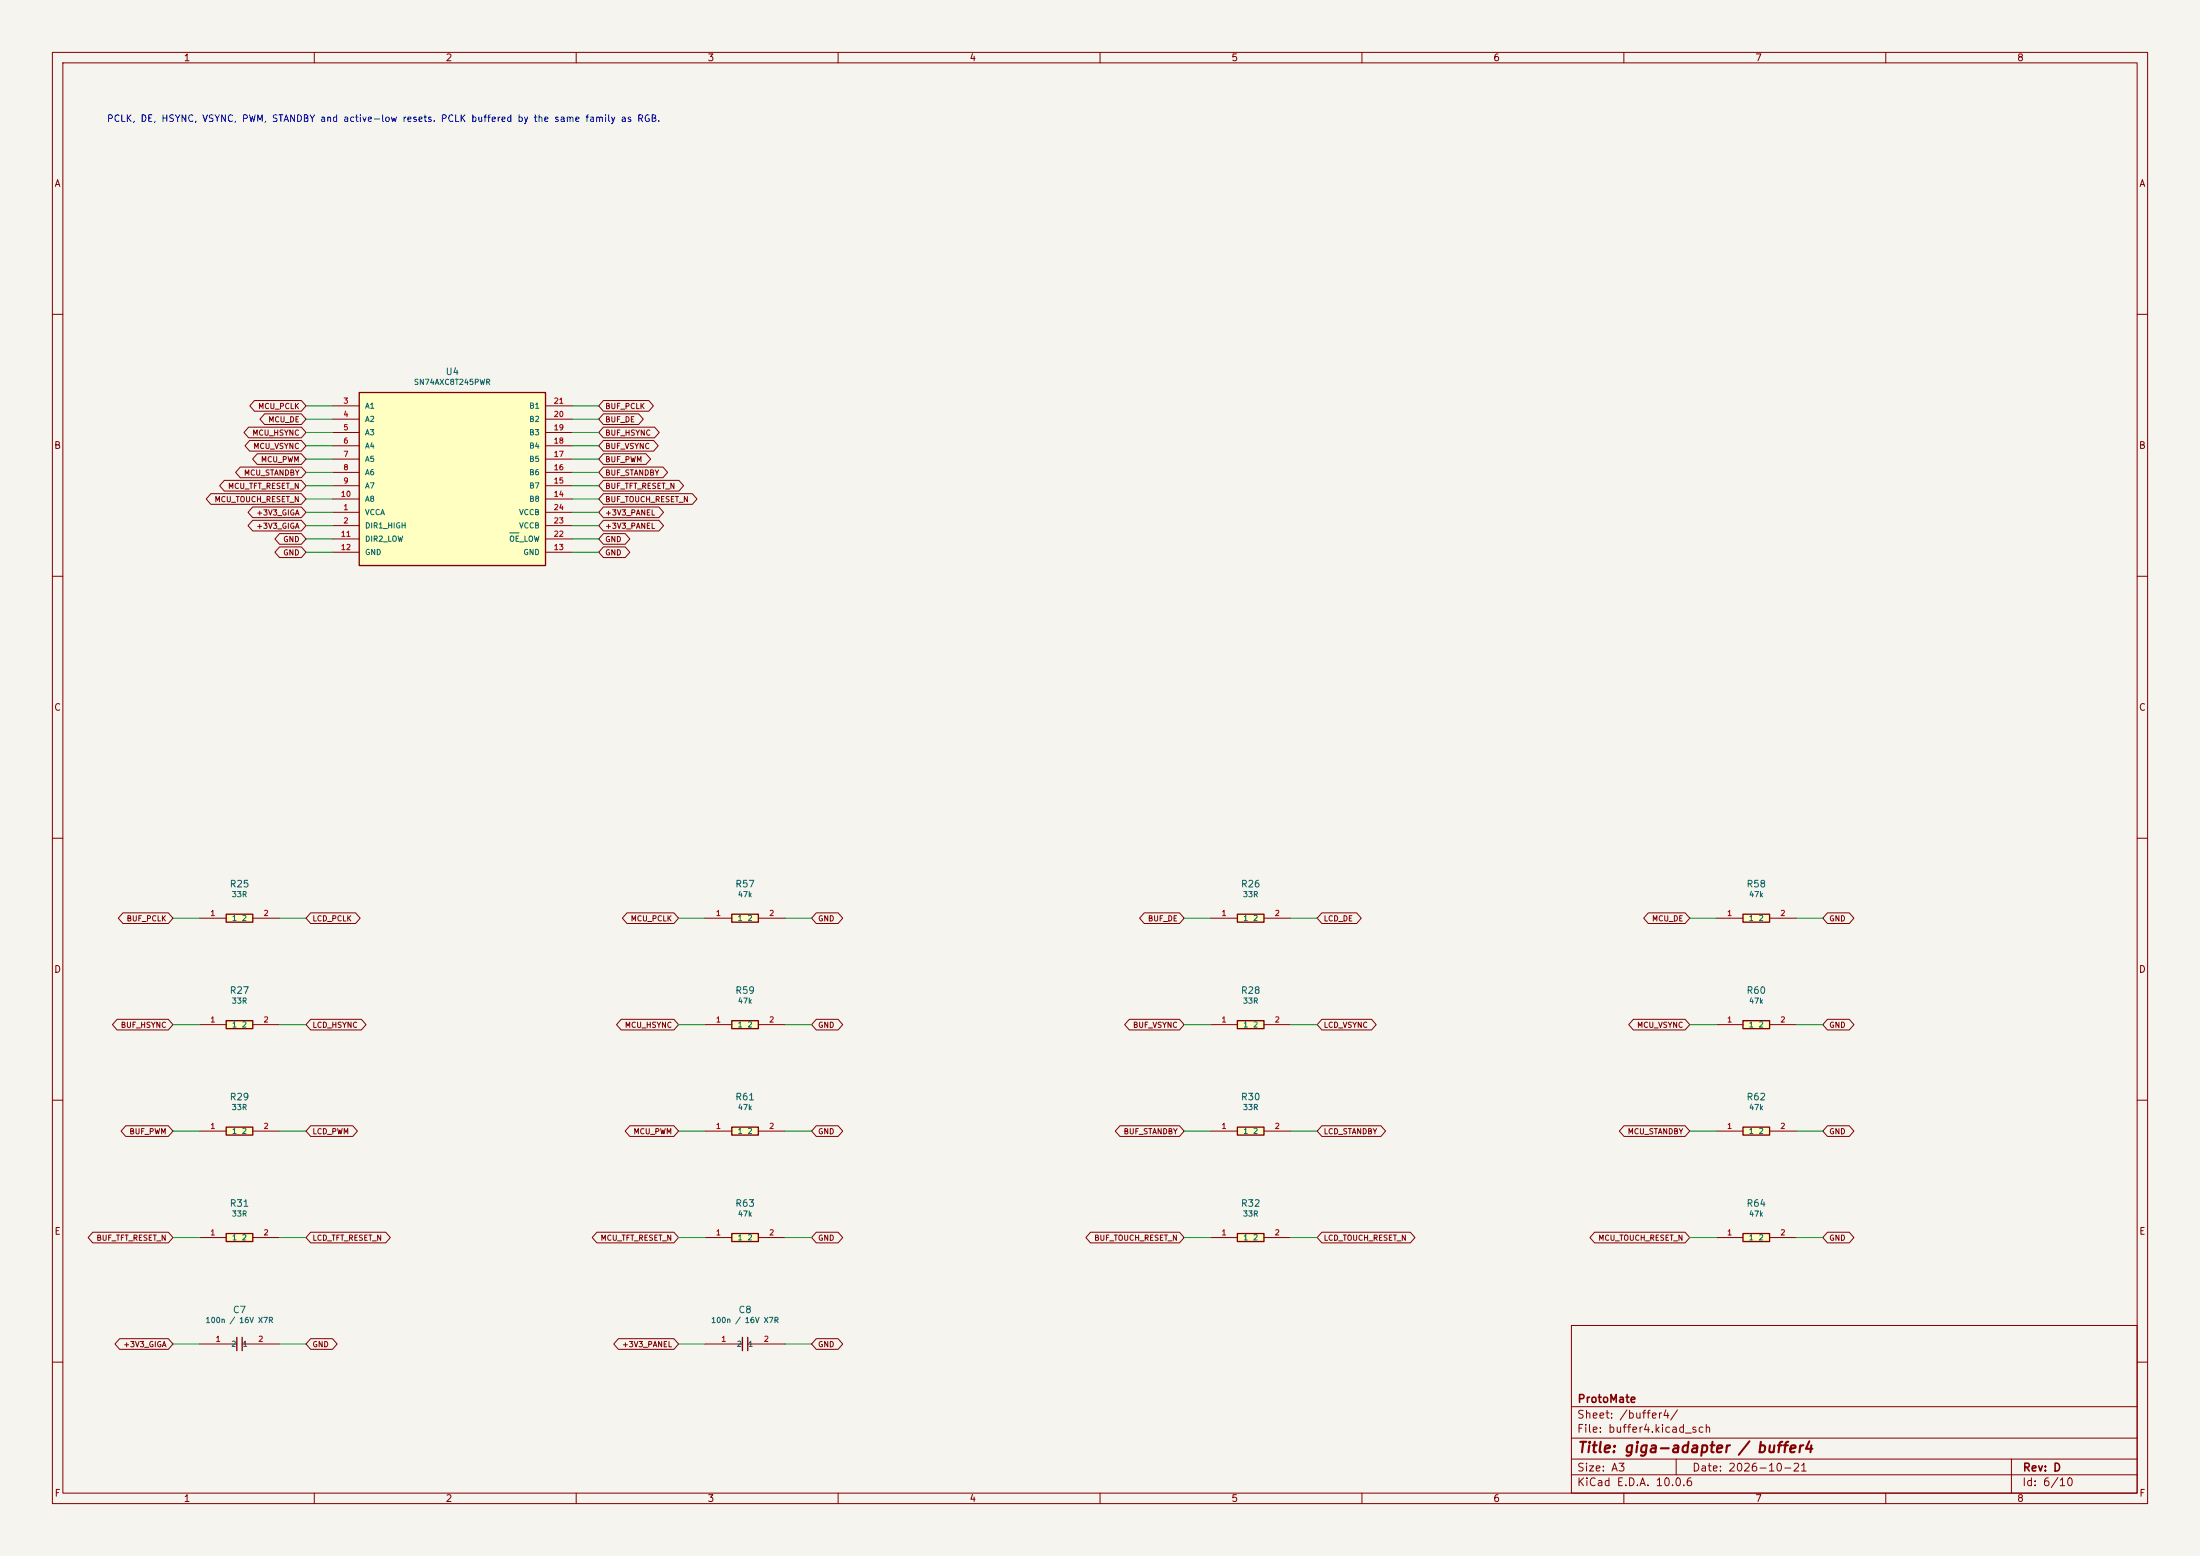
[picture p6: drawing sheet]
(kicad_sch (version 20250114) (generator eeschema) (paper "A3") (title_block (title "giga-adapter / buffer4") (date "2026-10-21") (rev "D") (company "ProtoMate")) (lib_symbols (symbol "DisplayAdapter:AXC8" (pin_names (offset 1.016)) (in_bom yes) (on_board yes)(property "Reference" "U" (at 0 20.51 0) (effects (font (size 1.27 1.27))))(property "Value" "SN74AXC8T245PWR" (at 0 18.51 0) (effects (font (size 1.27 1.27))))(property "Footprint" "" (at 0 0 0) (effects (font (size 1.27 1.27)) (hide yes)))(symbol "AXC8_0_1" (rectangle (start -17.78 16.51) (end 17.78 -16.51) (stroke (width .254) (type default)) (fill (type background)))) (symbol "AXC8_1_1"(pin input line (at -22.86 13.97 0) (length 5.08) (name "A1" (effects (font (size 1.016 1.016)))) (number "3" (effects (font (size 1.016 1.016)))))(pin input line (at -22.86 11.43 0) (length 5.08) (name "A2" (effects (font (size 1.016 1.016)))) (number "4" (effects (font (size 1.016 1.016)))))(pin input line (at -22.86 8.89 0) (length 5.08) (name "A3" (effects (font (size 1.016 1.016)))) (number "5" (effects (font (size 1.016 1.016)))))(pin input line (at -22.86 6.3500000000000005 0) (length 5.08) (name "A4" (effects (font (size 1.016 1.016)))) (number "6" (effects (font (size 1.016 1.016)))))(pin input line (at -22.86 3.8100000000000005 0) (length 5.08) (name "A5" (effects (font (size 1.016 1.016)))) (number "7" (effects (font (size 1.016 1.016)))))(pin input line (at -22.86 1.2700000000000014 0) (length 5.08) (name "A6" (effects (font (size 1.016 1.016)))) (number "8" (effects (font (size 1.016 1.016)))))(pin input line (at -22.86 -1.2699999999999996 0) (length 5.08) (name "A7" (effects (font (size 1.016 1.016)))) (number "9" (effects (font (size 1.016 1.016)))))(pin input line (at -22.86 -3.8100000000000005 0) (length 5.08) (name "A8" (effects (font (size 1.016 1.016)))) (number "10" (effects (font (size 1.016 1.016)))))(pin power_in line (at -22.86 -6.35 0) (length 5.08) (name "VCCA" (effects (font (size 1.016 1.016)))) (number "1" (effects (font (size 1.016 1.016)))))(pin input line (at -22.86 -8.889999999999999 0) (length 5.08) (name "DIR1 HIGH" (effects (font (size 1.016 1.016)))) (number "2" (effects (font (size 1.016 1.016)))))(pin input line (at -22.86 -11.429999999999998 0) (length 5.08) (name "DIR2 LOW" (effects (font (size 1.016 1.016)))) (number "11" (effects (font (size 1.016 1.016)))))(pin power_in line (at -22.86 -13.97 0) (length 5.08) (name "GND" (effects (font (size 1.016 1.016)))) (number "12" (effects (font (size 1.016 1.016)))))(pin output line (at 22.86 13.97 180) (length 5.08) (name "B1" (effects (font (size 1.016 1.016)))) (number "21" (effects (font (size 1.016 1.016)))))(pin output line (at 22.86 11.43 180) (length 5.08) (name "B2" (effects (font (size 1.016 1.016)))) (number "20" (effects (font (size 1.016 1.016)))))(pin output line (at 22.86 8.89 180) (length 5.08) (name "B3" (effects (font (size 1.016 1.016)))) (number "19" (effects (font (size 1.016 1.016)))))(pin output line (at 22.86 6.3500000000000005 180) (length 5.08) (name "B4" (effects (font (size 1.016 1.016)))) (number "18" (effects (font (size 1.016 1.016)))))(pin output line (at 22.86 3.8100000000000005 180) (length 5.08) (name "B5" (effects (font (size 1.016 1.016)))) (number "17" (effects (font (size 1.016 1.016)))))(pin output line (at 22.86 1.2700000000000014 180) (length 5.08) (name "B6" (effects (font (size 1.016 1.016)))) (number "16" (effects (font (size 1.016 1.016)))))(pin output line (at 22.86 -1.2699999999999996 180) (length 5.08) (name "B7" (effects (font (size 1.016 1.016)))) (number "15" (effects (font (size 1.016 1.016)))))(pin output line (at 22.86 -3.8100000000000005 180) (length 5.08) (name "B8" (effects (font (size 1.016 1.016)))) (number "14" (effects (font (size 1.016 1.016)))))(pin power_in line (at 22.86 -6.35 180) (length 5.08) (name "VCCB" (effects (font (size 1.016 1.016)))) (number "24" (effects (font (size 1.016 1.016)))))(pin power_in line (at 22.86 -8.889999999999999 180) (length 5.08) (name "VCCB" (effects (font (size 1.016 1.016)))) (number "23" (effects (font (size 1.016 1.016)))))(pin input line (at 22.86 -11.429999999999998 180) (length 5.08) (name "~{OE} LOW" (effects (font (size 1.016 1.016)))) (number "22" (effects (font (size 1.016 1.016)))))(pin power_in line (at 22.86 -13.97 180) (length 5.08) (name "GND" (effects (font (size 1.016 1.016)))) (number "13" (effects (font (size 1.016 1.016)))))))(symbol "DisplayAdapter:R33" (pin_names (offset 1.016)) (in_bom yes) (on_board yes)(property "Reference" "R" (at 0 6.54 0) (effects (font (size 1.27 1.27))))(property "Value" "33R" (at 0 4.54 0) (effects (font (size 1.27 1.27))))(property "Footprint" "" (at 0 0 0) (effects (font (size 1.27 1.27)) (hide yes)))(symbol "R33_0_1" (rectangle (start -2.54 0.762) (end 2.54 -0.762) (stroke (width .254) (type default)) (fill (type background)))) (symbol "R33_1_1"(pin passive line (at -7.62 0 0) (length 5.08) (name "1" (effects (font (size 1.016 1.016)))) (number "1" (effects (font (size 1.016 1.016)))))(pin passive line (at 7.62 0 180) (length 5.08) (name "2" (effects (font (size 1.016 1.016)))) (number "2" (effects (font (size 1.016 1.016)))))))(symbol "DisplayAdapter:R47K" (pin_names (offset 1.016)) (in_bom yes) (on_board yes)(property "Reference" "R" (at 0 6.54 0) (effects (font (size 1.27 1.27))))(property "Value" "47k" (at 0 4.54 0) (effects (font (size 1.27 1.27))))(property "Footprint" "" (at 0 0 0) (effects (font (size 1.27 1.27)) (hide yes)))(symbol "R47K_0_1" (rectangle (start -2.54 0.762) (end 2.54 -0.762) (stroke (width .254) (type default)) (fill (type background)))) (symbol "R47K_1_1"(pin passive line (at -7.62 0 0) (length 5.08) (name "1" (effects (font (size 1.016 1.016)))) (number "1" (effects (font (size 1.016 1.016)))))(pin passive line (at 7.62 0 180) (length 5.08) (name "2" (effects (font (size 1.016 1.016)))) (number "2" (effects (font (size 1.016 1.016)))))))(symbol "DisplayAdapter:C100N" (pin_names (offset 1.016)) (in_bom yes) (on_board yes)(property "Reference" "C" (at 0 6.54 0) (effects (font (size 1.27 1.27))))(property "Value" "100n / 16V X7R" (at 0 4.54 0) (effects (font (size 1.27 1.27))))(property "Footprint" "" (at 0 0 0) (effects (font (size 1.27 1.27)) (hide yes)))(symbol "C100N_0_1" (polyline (pts (xy -0.508 -1.27) (xy -0.508 1.27)) (stroke (width .254) (type default)) (fill (type none)))(polyline (pts (xy 0.508 -1.27) (xy 0.508 1.27)) (stroke (width .254) (type default)) (fill (type none)))) (symbol "C100N_1_1"(pin passive line (at -7.62 0 0) (length 7.112) (name "1" (effects (font (size 1.016 1.016)))) (number "1" (effects (font (size 1.016 1.016)))))(pin passive line (at 7.62 0 180) (length 7.112) (name "2" (effects (font (size 1.016 1.016)))) (number "2" (effects (font (size 1.016 1.016))))))))
(symbol (lib_id "DisplayAdapter:AXC8") (at 86.36 91.44 0) (unit 1) (in_bom yes) (on_board yes) (dnp no)(property "Reference" "U4" (at 86.36 70.92999999999999 0) (effects (font (size 1.27 1.27))))(property "Value" "SN74AXC8T245PWR" (at 86.36 72.92999999999999 0) (effects (font (size 1.016 1.016))))(property "Footprint" "DisplayAdapter:TSSOP-24_4.4x7.8mm_P0.65mm" (at 86.36 91.44 0) (effects (font (size 1.27 1.27)) (hide yes)))(property "Manufacturer" "Texas Instruments" (at 86.36 91.44 0) (effects (font (size 1.27 1.27)) (hide yes)))(property "MPN" "SN74AXC8T245PWR" (at 86.36 91.44 0) (effects (font (size 1.27 1.27)) (hide yes)))(property "Assembly" "SMT" (at 86.36 91.44 0) (effects (font (size 1.27 1.27)) (hide yes))))
(wire (pts (xy 63.5 77.47) (xy 58.42 77.47)) (stroke (width 0) (type default)))
(global_label "MCU_PCLK" (shape bidirectional) (at 58.42 77.47 0) (effects (font (size 1.016 1.016)) (justify right)) (property "Intersheetrefs" "${INTERSHEET_REFS}" (at 58.42 77.47 0) (effects (font (size 1 1)) (hide yes))))
(wire (pts (xy 63.5 80.00999999999999) (xy 58.42 80.00999999999999)) (stroke (width 0) (type default)))
(global_label "MCU_DE" (shape bidirectional) (at 58.42 80.00999999999999 0) (effects (font (size 1.016 1.016)) (justify right)) (property "Intersheetrefs" "${INTERSHEET_REFS}" (at 58.42 80.00999999999999 0) (effects (font (size 1 1)) (hide yes))))
(wire (pts (xy 63.5 82.55) (xy 58.42 82.55)) (stroke (width 0) (type default)))
(global_label "MCU_HSYNC" (shape bidirectional) (at 58.42 82.55 0) (effects (font (size 1.016 1.016)) (justify right)) (property "Intersheetrefs" "${INTERSHEET_REFS}" (at 58.42 82.55 0) (effects (font (size 1 1)) (hide yes))))
(wire (pts (xy 63.5 85.09) (xy 58.42 85.09)) (stroke (width 0) (type default)))
(global_label "MCU_VSYNC" (shape bidirectional) (at 58.42 85.09 0) (effects (font (size 1.016 1.016)) (justify right)) (property "Intersheetrefs" "${INTERSHEET_REFS}" (at 58.42 85.09 0) (effects (font (size 1 1)) (hide yes))))
(wire (pts (xy 63.5 87.63) (xy 58.42 87.63)) (stroke (width 0) (type default)))
(global_label "MCU_PWM" (shape bidirectional) (at 58.42 87.63 0) (effects (font (size 1.016 1.016)) (justify right)) (property "Intersheetrefs" "${INTERSHEET_REFS}" (at 58.42 87.63 0) (effects (font (size 1 1)) (hide yes))))
(wire (pts (xy 63.5 90.17) (xy 58.42 90.17)) (stroke (width 0) (type default)))
(global_label "MCU_STANDBY" (shape bidirectional) (at 58.42 90.17 0) (effects (font (size 1.016 1.016)) (justify right)) (property "Intersheetrefs" "${INTERSHEET_REFS}" (at 58.42 90.17 0) (effects (font (size 1 1)) (hide yes))))
(wire (pts (xy 63.5 92.71) (xy 58.42 92.71)) (stroke (width 0) (type default)))
(global_label "MCU_TFT_RESET_N" (shape bidirectional) (at 58.42 92.71 0) (effects (font (size 1.016 1.016)) (justify right)) (property "Intersheetrefs" "${INTERSHEET_REFS}" (at 58.42 92.71 0) (effects (font (size 1 1)) (hide yes))))
(wire (pts (xy 63.5 95.25) (xy 58.42 95.25)) (stroke (width 0) (type default)))
(global_label "MCU_TOUCH_RESET_N" (shape bidirectional) (at 58.42 95.25 0) (effects (font (size 1.016 1.016)) (justify right)) (property "Intersheetrefs" "${INTERSHEET_REFS}" (at 58.42 95.25 0) (effects (font (size 1 1)) (hide yes))))
(wire (pts (xy 63.5 97.78999999999999) (xy 58.42 97.78999999999999)) (stroke (width 0) (type default)))
(global_label "+3V3_GIGA" (shape bidirectional) (at 58.42 97.78999999999999 0) (effects (font (size 1.016 1.016)) (justify right)) (property "Intersheetrefs" "${INTERSHEET_REFS}" (at 58.42 97.78999999999999 0) (effects (font (size 1 1)) (hide yes))))
(wire (pts (xy 63.5 100.33) (xy 58.42 100.33)) (stroke (width 0) (type default)))
(global_label "+3V3_GIGA" (shape bidirectional) (at 58.42 100.33 0) (effects (font (size 1.016 1.016)) (justify right)) (property "Intersheetrefs" "${INTERSHEET_REFS}" (at 58.42 100.33 0) (effects (font (size 1 1)) (hide yes))))
(wire (pts (xy 63.5 102.86999999999999) (xy 58.42 102.86999999999999)) (stroke (width 0) (type default)))
(global_label "GND" (shape bidirectional) (at 58.42 102.86999999999999 0) (effects (font (size 1.016 1.016)) (justify right)) (property "Intersheetrefs" "${INTERSHEET_REFS}" (at 58.42 102.86999999999999 0) (effects (font (size 1 1)) (hide yes))))
(wire (pts (xy 63.5 105.41) (xy 58.42 105.41)) (stroke (width 0) (type default)))
(global_label "GND" (shape bidirectional) (at 58.42 105.41 0) (effects (font (size 1.016 1.016)) (justify right)) (property "Intersheetrefs" "${INTERSHEET_REFS}" (at 58.42 105.41 0) (effects (font (size 1 1)) (hide yes))))
(wire (pts (xy 109.22 77.47) (xy 114.3 77.47)) (stroke (width 0) (type default)))
(global_label "BUF_PCLK" (shape bidirectional) (at 114.3 77.47 180) (effects (font (size 1.016 1.016)) (justify left)) (property "Intersheetrefs" "${INTERSHEET_REFS}" (at 114.3 77.47 0) (effects (font (size 1 1)) (hide yes))))
(wire (pts (xy 109.22 80.00999999999999) (xy 114.3 80.00999999999999)) (stroke (width 0) (type default)))
(global_label "BUF_DE" (shape bidirectional) (at 114.3 80.00999999999999 180) (effects (font (size 1.016 1.016)) (justify left)) (property "Intersheetrefs" "${INTERSHEET_REFS}" (at 114.3 80.00999999999999 0) (effects (font (size 1 1)) (hide yes))))
(wire (pts (xy 109.22 82.55) (xy 114.3 82.55)) (stroke (width 0) (type default)))
(global_label "BUF_HSYNC" (shape bidirectional) (at 114.3 82.55 180) (effects (font (size 1.016 1.016)) (justify left)) (property "Intersheetrefs" "${INTERSHEET_REFS}" (at 114.3 82.55 0) (effects (font (size 1 1)) (hide yes))))
(wire (pts (xy 109.22 85.09) (xy 114.3 85.09)) (stroke (width 0) (type default)))
(global_label "BUF_VSYNC" (shape bidirectional) (at 114.3 85.09 180) (effects (font (size 1.016 1.016)) (justify left)) (property "Intersheetrefs" "${INTERSHEET_REFS}" (at 114.3 85.09 0) (effects (font (size 1 1)) (hide yes))))
(wire (pts (xy 109.22 87.63) (xy 114.3 87.63)) (stroke (width 0) (type default)))
(global_label "BUF_PWM" (shape bidirectional) (at 114.3 87.63 180) (effects (font (size 1.016 1.016)) (justify left)) (property "Intersheetrefs" "${INTERSHEET_REFS}" (at 114.3 87.63 0) (effects (font (size 1 1)) (hide yes))))
(wire (pts (xy 109.22 90.17) (xy 114.3 90.17)) (stroke (width 0) (type default)))
(global_label "BUF_STANDBY" (shape bidirectional) (at 114.3 90.17 180) (effects (font (size 1.016 1.016)) (justify left)) (property "Intersheetrefs" "${INTERSHEET_REFS}" (at 114.3 90.17 0) (effects (font (size 1 1)) (hide yes))))
(wire (pts (xy 109.22 92.71) (xy 114.3 92.71)) (stroke (width 0) (type default)))
(global_label "BUF_TFT_RESET_N" (shape bidirectional) (at 114.3 92.71 180) (effects (font (size 1.016 1.016)) (justify left)) (property "Intersheetrefs" "${INTERSHEET_REFS}" (at 114.3 92.71 0) (effects (font (size 1 1)) (hide yes))))
(wire (pts (xy 109.22 95.25) (xy 114.3 95.25)) (stroke (width 0) (type default)))
(global_label "BUF_TOUCH_RESET_N" (shape bidirectional) (at 114.3 95.25 180) (effects (font (size 1.016 1.016)) (justify left)) (property "Intersheetrefs" "${INTERSHEET_REFS}" (at 114.3 95.25 0) (effects (font (size 1 1)) (hide yes))))
(wire (pts (xy 109.22 97.78999999999999) (xy 114.3 97.78999999999999)) (stroke (width 0) (type default)))
(global_label "+3V3_PANEL" (shape bidirectional) (at 114.3 97.78999999999999 180) (effects (font (size 1.016 1.016)) (justify left)) (property "Intersheetrefs" "${INTERSHEET_REFS}" (at 114.3 97.78999999999999 0) (effects (font (size 1 1)) (hide yes))))
(wire (pts (xy 109.22 100.33) (xy 114.3 100.33)) (stroke (width 0) (type default)))
(global_label "+3V3_PANEL" (shape bidirectional) (at 114.3 100.33 180) (effects (font (size 1.016 1.016)) (justify left)) (property "Intersheetrefs" "${INTERSHEET_REFS}" (at 114.3 100.33 0) (effects (font (size 1 1)) (hide yes))))
(wire (pts (xy 109.22 102.86999999999999) (xy 114.3 102.86999999999999)) (stroke (width 0) (type default)))
(global_label "GND" (shape bidirectional) (at 114.3 102.86999999999999 180) (effects (font (size 1.016 1.016)) (justify left)) (property "Intersheetrefs" "${INTERSHEET_REFS}" (at 114.3 102.86999999999999 0) (effects (font (size 1 1)) (hide yes))))
(wire (pts (xy 109.22 105.41) (xy 114.3 105.41)) (stroke (width 0) (type default)))
(global_label "GND" (shape bidirectional) (at 114.3 105.41 180) (effects (font (size 1.016 1.016)) (justify left)) (property "Intersheetrefs" "${INTERSHEET_REFS}" (at 114.3 105.41 0) (effects (font (size 1 1)) (hide yes))))
(symbol (lib_id "DisplayAdapter:R33") (at 45.72 175.26 0) (unit 1) (in_bom yes) (on_board yes) (dnp no)(property "Reference" "R25" (at 45.72 168.72 0) (effects (font (size 1.27 1.27))))(property "Value" "33R" (at 45.72 170.72 0) (effects (font (size 1.016 1.016))))(property "Footprint" "DisplayAdapter:R_0402_1005Metric" (at 45.72 175.26 0) (effects (font (size 1.27 1.27)) (hide yes)))(property "Manufacturer" "Yageo" (at 45.72 175.26 0) (effects (font (size 1.27 1.27)) (hide yes)))(property "MPN" "RC0402FR-0733RL" (at 45.72 175.26 0) (effects (font (size 1.27 1.27)) (hide yes)))(property "Assembly" "SMT" (at 45.72 175.26 0) (effects (font (size 1.27 1.27)) (hide yes))))
(wire (pts (xy 38.1 175.26) (xy 33.02 175.26)) (stroke (width 0) (type default)))
(global_label "BUF_PCLK" (shape bidirectional) (at 33.02 175.26 0) (effects (font (size 1.016 1.016)) (justify right)) (property "Intersheetrefs" "${INTERSHEET_REFS}" (at 33.02 175.26 0) (effects (font (size 1 1)) (hide yes))))
(wire (pts (xy 53.339999999999996 175.26) (xy 58.419999999999995 175.26)) (stroke (width 0) (type default)))
(global_label "LCD_PCLK" (shape bidirectional) (at 58.419999999999995 175.26 180) (effects (font (size 1.016 1.016)) (justify left)) (property "Intersheetrefs" "${INTERSHEET_REFS}" (at 58.419999999999995 175.26 0) (effects (font (size 1 1)) (hide yes))))
(symbol (lib_id "DisplayAdapter:R47K") (at 142.24 175.26 0) (unit 1) (in_bom yes) (on_board yes) (dnp no)(property "Reference" "R57" (at 142.24 168.72 0) (effects (font (size 1.27 1.27))))(property "Value" "47k" (at 142.24 170.72 0) (effects (font (size 1.016 1.016))))(property "Footprint" "DisplayAdapter:R_0402_1005Metric" (at 142.24 175.26 0) (effects (font (size 1.27 1.27)) (hide yes)))(property "Manufacturer" "Yageo" (at 142.24 175.26 0) (effects (font (size 1.27 1.27)) (hide yes)))(property "MPN" "RC0402FR-0747KL" (at 142.24 175.26 0) (effects (font (size 1.27 1.27)) (hide yes)))(property "Assembly" "SMT" (at 142.24 175.26 0) (effects (font (size 1.27 1.27)) (hide yes))))
(wire (pts (xy 134.62 175.26) (xy 129.54 175.26)) (stroke (width 0) (type default)))
(global_label "MCU_PCLK" (shape bidirectional) (at 129.54 175.26 0) (effects (font (size 1.016 1.016)) (justify right)) (property "Intersheetrefs" "${INTERSHEET_REFS}" (at 129.54 175.26 0) (effects (font (size 1 1)) (hide yes))))
(wire (pts (xy 149.86 175.26) (xy 154.94000000000003 175.26)) (stroke (width 0) (type default)))
(global_label "GND" (shape bidirectional) (at 154.94000000000003 175.26 180) (effects (font (size 1.016 1.016)) (justify left)) (property "Intersheetrefs" "${INTERSHEET_REFS}" (at 154.94000000000003 175.26 0) (effects (font (size 1 1)) (hide yes))))
(symbol (lib_id "DisplayAdapter:R33") (at 238.76 175.26 0) (unit 1) (in_bom yes) (on_board yes) (dnp no)(property "Reference" "R26" (at 238.76 168.72 0) (effects (font (size 1.27 1.27))))(property "Value" "33R" (at 238.76 170.72 0) (effects (font (size 1.016 1.016))))(property "Footprint" "DisplayAdapter:R_0402_1005Metric" (at 238.76 175.26 0) (effects (font (size 1.27 1.27)) (hide yes)))(property "Manufacturer" "Yageo" (at 238.76 175.26 0) (effects (font (size 1.27 1.27)) (hide yes)))(property "MPN" "RC0402FR-0733RL" (at 238.76 175.26 0) (effects (font (size 1.27 1.27)) (hide yes)))(property "Assembly" "SMT" (at 238.76 175.26 0) (effects (font (size 1.27 1.27)) (hide yes))))
(wire (pts (xy 231.14 175.26) (xy 226.05999999999997 175.26)) (stroke (width 0) (type default)))
(global_label "BUF_DE" (shape bidirectional) (at 226.05999999999997 175.26 0) (effects (font (size 1.016 1.016)) (justify right)) (property "Intersheetrefs" "${INTERSHEET_REFS}" (at 226.05999999999997 175.26 0) (effects (font (size 1 1)) (hide yes))))
(wire (pts (xy 246.38 175.26) (xy 251.46 175.26)) (stroke (width 0) (type default)))
(global_label "LCD_DE" (shape bidirectional) (at 251.46 175.26 180) (effects (font (size 1.016 1.016)) (justify left)) (property "Intersheetrefs" "${INTERSHEET_REFS}" (at 251.46 175.26 0) (effects (font (size 1 1)) (hide yes))))
(symbol (lib_id "DisplayAdapter:R47K") (at 335.28 175.26 0) (unit 1) (in_bom yes) (on_board yes) (dnp no)(property "Reference" "R58" (at 335.28 168.72 0) (effects (font (size 1.27 1.27))))(property "Value" "47k" (at 335.28 170.72 0) (effects (font (size 1.016 1.016))))(property "Footprint" "DisplayAdapter:R_0402_1005Metric" (at 335.28 175.26 0) (effects (font (size 1.27 1.27)) (hide yes)))(property "Manufacturer" "Yageo" (at 335.28 175.26 0) (effects (font (size 1.27 1.27)) (hide yes)))(property "MPN" "RC0402FR-0747KL" (at 335.28 175.26 0) (effects (font (size 1.27 1.27)) (hide yes)))(property "Assembly" "SMT" (at 335.28 175.26 0) (effects (font (size 1.27 1.27)) (hide yes))))
(wire (pts (xy 327.65999999999997 175.26) (xy 322.58 175.26)) (stroke (width 0) (type default)))
(global_label "MCU_DE" (shape bidirectional) (at 322.58 175.26 0) (effects (font (size 1.016 1.016)) (justify right)) (property "Intersheetrefs" "${INTERSHEET_REFS}" (at 322.58 175.26 0) (effects (font (size 1 1)) (hide yes))))
(wire (pts (xy 342.9 175.26) (xy 347.97999999999996 175.26)) (stroke (width 0) (type default)))
(global_label "GND" (shape bidirectional) (at 347.97999999999996 175.26 180) (effects (font (size 1.016 1.016)) (justify left)) (property "Intersheetrefs" "${INTERSHEET_REFS}" (at 347.97999999999996 175.26 0) (effects (font (size 1 1)) (hide yes))))
(symbol (lib_id "DisplayAdapter:R33") (at 45.72 195.57999999999998 0) (unit 1) (in_bom yes) (on_board yes) (dnp no)(property "Reference" "R27" (at 45.72 189.04 0) (effects (font (size 1.27 1.27))))(property "Value" "33R" (at 45.72 191.04 0) (effects (font (size 1.016 1.016))))(property "Footprint" "DisplayAdapter:R_0402_1005Metric" (at 45.72 195.57999999999998 0) (effects (font (size 1.27 1.27)) (hide yes)))(property "Manufacturer" "Yageo" (at 45.72 195.57999999999998 0) (effects (font (size 1.27 1.27)) (hide yes)))(property "MPN" "RC0402FR-0733RL" (at 45.72 195.57999999999998 0) (effects (font (size 1.27 1.27)) (hide yes)))(property "Assembly" "SMT" (at 45.72 195.57999999999998 0) (effects (font (size 1.27 1.27)) (hide yes))))
(wire (pts (xy 38.1 195.57999999999998) (xy 33.02 195.57999999999998)) (stroke (width 0) (type default)))
(global_label "BUF_HSYNC" (shape bidirectional) (at 33.02 195.57999999999998 0) (effects (font (size 1.016 1.016)) (justify right)) (property "Intersheetrefs" "${INTERSHEET_REFS}" (at 33.02 195.57999999999998 0) (effects (font (size 1 1)) (hide yes))))
(wire (pts (xy 53.339999999999996 195.57999999999998) (xy 58.419999999999995 195.57999999999998)) (stroke (width 0) (type default)))
(global_label "LCD_HSYNC" (shape bidirectional) (at 58.419999999999995 195.57999999999998 180) (effects (font (size 1.016 1.016)) (justify left)) (property "Intersheetrefs" "${INTERSHEET_REFS}" (at 58.419999999999995 195.57999999999998 0) (effects (font (size 1 1)) (hide yes))))
(symbol (lib_id "DisplayAdapter:R47K") (at 142.24 195.57999999999998 0) (unit 1) (in_bom yes) (on_board yes) (dnp no)(property "Reference" "R59" (at 142.24 189.04 0) (effects (font (size 1.27 1.27))))(property "Value" "47k" (at 142.24 191.04 0) (effects (font (size 1.016 1.016))))(property "Footprint" "DisplayAdapter:R_0402_1005Metric" (at 142.24 195.57999999999998 0) (effects (font (size 1.27 1.27)) (hide yes)))(property "Manufacturer" "Yageo" (at 142.24 195.57999999999998 0) (effects (font (size 1.27 1.27)) (hide yes)))(property "MPN" "RC0402FR-0747KL" (at 142.24 195.57999999999998 0) (effects (font (size 1.27 1.27)) (hide yes)))(property "Assembly" "SMT" (at 142.24 195.57999999999998 0) (effects (font (size 1.27 1.27)) (hide yes))))
(wire (pts (xy 134.62 195.57999999999998) (xy 129.54 195.57999999999998)) (stroke (width 0) (type default)))
(global_label "MCU_HSYNC" (shape bidirectional) (at 129.54 195.57999999999998 0) (effects (font (size 1.016 1.016)) (justify right)) (property "Intersheetrefs" "${INTERSHEET_REFS}" (at 129.54 195.57999999999998 0) (effects (font (size 1 1)) (hide yes))))
(wire (pts (xy 149.86 195.57999999999998) (xy 154.94000000000003 195.57999999999998)) (stroke (width 0) (type default)))
(global_label "GND" (shape bidirectional) (at 154.94000000000003 195.57999999999998 180) (effects (font (size 1.016 1.016)) (justify left)) (property "Intersheetrefs" "${INTERSHEET_REFS}" (at 154.94000000000003 195.57999999999998 0) (effects (font (size 1 1)) (hide yes))))
(symbol (lib_id "DisplayAdapter:R33") (at 238.76 195.57999999999998 0) (unit 1) (in_bom yes) (on_board yes) (dnp no)(property "Reference" "R28" (at 238.76 189.04 0) (effects (font (size 1.27 1.27))))(property "Value" "33R" (at 238.76 191.04 0) (effects (font (size 1.016 1.016))))(property "Footprint" "DisplayAdapter:R_0402_1005Metric" (at 238.76 195.57999999999998 0) (effects (font (size 1.27 1.27)) (hide yes)))(property "Manufacturer" "Yageo" (at 238.76 195.57999999999998 0) (effects (font (size 1.27 1.27)) (hide yes)))(property "MPN" "RC0402FR-0733RL" (at 238.76 195.57999999999998 0) (effects (font (size 1.27 1.27)) (hide yes)))(property "Assembly" "SMT" (at 238.76 195.57999999999998 0) (effects (font (size 1.27 1.27)) (hide yes))))
(wire (pts (xy 231.14 195.57999999999998) (xy 226.05999999999997 195.57999999999998)) (stroke (width 0) (type default)))
(global_label "BUF_VSYNC" (shape bidirectional) (at 226.05999999999997 195.57999999999998 0) (effects (font (size 1.016 1.016)) (justify right)) (property "Intersheetrefs" "${INTERSHEET_REFS}" (at 226.05999999999997 195.57999999999998 0) (effects (font (size 1 1)) (hide yes))))
(wire (pts (xy 246.38 195.57999999999998) (xy 251.46 195.57999999999998)) (stroke (width 0) (type default)))
(global_label "LCD_VSYNC" (shape bidirectional) (at 251.46 195.57999999999998 180) (effects (font (size 1.016 1.016)) (justify left)) (property "Intersheetrefs" "${INTERSHEET_REFS}" (at 251.46 195.57999999999998 0) (effects (font (size 1 1)) (hide yes))))
(symbol (lib_id "DisplayAdapter:R47K") (at 335.28 195.57999999999998 0) (unit 1) (in_bom yes) (on_board yes) (dnp no)(property "Reference" "R60" (at 335.28 189.04 0) (effects (font (size 1.27 1.27))))(property "Value" "47k" (at 335.28 191.04 0) (effects (font (size 1.016 1.016))))(property "Footprint" "DisplayAdapter:R_0402_1005Metric" (at 335.28 195.57999999999998 0) (effects (font (size 1.27 1.27)) (hide yes)))(property "Manufacturer" "Yageo" (at 335.28 195.57999999999998 0) (effects (font (size 1.27 1.27)) (hide yes)))(property "MPN" "RC0402FR-0747KL" (at 335.28 195.57999999999998 0) (effects (font (size 1.27 1.27)) (hide yes)))(property "Assembly" "SMT" (at 335.28 195.57999999999998 0) (effects (font (size 1.27 1.27)) (hide yes))))
(wire (pts (xy 327.65999999999997 195.57999999999998) (xy 322.58 195.57999999999998)) (stroke (width 0) (type default)))
(global_label "MCU_VSYNC" (shape bidirectional) (at 322.58 195.57999999999998 0) (effects (font (size 1.016 1.016)) (justify right)) (property "Intersheetrefs" "${INTERSHEET_REFS}" (at 322.58 195.57999999999998 0) (effects (font (size 1 1)) (hide yes))))
(wire (pts (xy 342.9 195.57999999999998) (xy 347.97999999999996 195.57999999999998)) (stroke (width 0) (type default)))
(global_label "GND" (shape bidirectional) (at 347.97999999999996 195.57999999999998 180) (effects (font (size 1.016 1.016)) (justify left)) (property "Intersheetrefs" "${INTERSHEET_REFS}" (at 347.97999999999996 195.57999999999998 0) (effects (font (size 1 1)) (hide yes))))
(symbol (lib_id "DisplayAdapter:R33") (at 45.72 215.89999999999998 0) (unit 1) (in_bom yes) (on_board yes) (dnp no)(property "Reference" "R29" (at 45.72 209.35999999999999 0) (effects (font (size 1.27 1.27))))(property "Value" "33R" (at 45.72 211.35999999999999 0) (effects (font (size 1.016 1.016))))(property "Footprint" "DisplayAdapter:R_0402_1005Metric" (at 45.72 215.89999999999998 0) (effects (font (size 1.27 1.27)) (hide yes)))(property "Manufacturer" "Yageo" (at 45.72 215.89999999999998 0) (effects (font (size 1.27 1.27)) (hide yes)))(property "MPN" "RC0402FR-0733RL" (at 45.72 215.89999999999998 0) (effects (font (size 1.27 1.27)) (hide yes)))(property "Assembly" "SMT" (at 45.72 215.89999999999998 0) (effects (font (size 1.27 1.27)) (hide yes))))
(wire (pts (xy 38.1 215.89999999999998) (xy 33.02 215.89999999999998)) (stroke (width 0) (type default)))
(global_label "BUF_PWM" (shape bidirectional) (at 33.02 215.89999999999998 0) (effects (font (size 1.016 1.016)) (justify right)) (property "Intersheetrefs" "${INTERSHEET_REFS}" (at 33.02 215.89999999999998 0) (effects (font (size 1 1)) (hide yes))))
(wire (pts (xy 53.339999999999996 215.89999999999998) (xy 58.419999999999995 215.89999999999998)) (stroke (width 0) (type default)))
(global_label "LCD_PWM" (shape bidirectional) (at 58.419999999999995 215.89999999999998 180) (effects (font (size 1.016 1.016)) (justify left)) (property "Intersheetrefs" "${INTERSHEET_REFS}" (at 58.419999999999995 215.89999999999998 0) (effects (font (size 1 1)) (hide yes))))
(symbol (lib_id "DisplayAdapter:R47K") (at 142.24 215.89999999999998 0) (unit 1) (in_bom yes) (on_board yes) (dnp no)(property "Reference" "R61" (at 142.24 209.35999999999999 0) (effects (font (size 1.27 1.27))))(property "Value" "47k" (at 142.24 211.35999999999999 0) (effects (font (size 1.016 1.016))))(property "Footprint" "DisplayAdapter:R_0402_1005Metric" (at 142.24 215.89999999999998 0) (effects (font (size 1.27 1.27)) (hide yes)))(property "Manufacturer" "Yageo" (at 142.24 215.89999999999998 0) (effects (font (size 1.27 1.27)) (hide yes)))(property "MPN" "RC0402FR-0747KL" (at 142.24 215.89999999999998 0) (effects (font (size 1.27 1.27)) (hide yes)))(property "Assembly" "SMT" (at 142.24 215.89999999999998 0) (effects (font (size 1.27 1.27)) (hide yes))))
(wire (pts (xy 134.62 215.89999999999998) (xy 129.54 215.89999999999998)) (stroke (width 0) (type default)))
(global_label "MCU_PWM" (shape bidirectional) (at 129.54 215.89999999999998 0) (effects (font (size 1.016 1.016)) (justify right)) (property "Intersheetrefs" "${INTERSHEET_REFS}" (at 129.54 215.89999999999998 0) (effects (font (size 1 1)) (hide yes))))
(wire (pts (xy 149.86 215.89999999999998) (xy 154.94000000000003 215.89999999999998)) (stroke (width 0) (type default)))
(global_label "GND" (shape bidirectional) (at 154.94000000000003 215.89999999999998 180) (effects (font (size 1.016 1.016)) (justify left)) (property "Intersheetrefs" "${INTERSHEET_REFS}" (at 154.94000000000003 215.89999999999998 0) (effects (font (size 1 1)) (hide yes))))
(symbol (lib_id "DisplayAdapter:R33") (at 238.76 215.89999999999998 0) (unit 1) (in_bom yes) (on_board yes) (dnp no)(property "Reference" "R30" (at 238.76 209.35999999999999 0) (effects (font (size 1.27 1.27))))(property "Value" "33R" (at 238.76 211.35999999999999 0) (effects (font (size 1.016 1.016))))(property "Footprint" "DisplayAdapter:R_0402_1005Metric" (at 238.76 215.89999999999998 0) (effects (font (size 1.27 1.27)) (hide yes)))(property "Manufacturer" "Yageo" (at 238.76 215.89999999999998 0) (effects (font (size 1.27 1.27)) (hide yes)))(property "MPN" "RC0402FR-0733RL" (at 238.76 215.89999999999998 0) (effects (font (size 1.27 1.27)) (hide yes)))(property "Assembly" "SMT" (at 238.76 215.89999999999998 0) (effects (font (size 1.27 1.27)) (hide yes))))
(wire (pts (xy 231.14 215.89999999999998) (xy 226.05999999999997 215.89999999999998)) (stroke (width 0) (type default)))
(global_label "BUF_STANDBY" (shape bidirectional) (at 226.05999999999997 215.89999999999998 0) (effects (font (size 1.016 1.016)) (justify right)) (property "Intersheetrefs" "${INTERSHEET_REFS}" (at 226.05999999999997 215.89999999999998 0) (effects (font (size 1 1)) (hide yes))))
(wire (pts (xy 246.38 215.89999999999998) (xy 251.46 215.89999999999998)) (stroke (width 0) (type default)))
(global_label "LCD_STANDBY" (shape bidirectional) (at 251.46 215.89999999999998 180) (effects (font (size 1.016 1.016)) (justify left)) (property "Intersheetrefs" "${INTERSHEET_REFS}" (at 251.46 215.89999999999998 0) (effects (font (size 1 1)) (hide yes))))
(symbol (lib_id "DisplayAdapter:R47K") (at 335.28 215.89999999999998 0) (unit 1) (in_bom yes) (on_board yes) (dnp no)(property "Reference" "R62" (at 335.28 209.35999999999999 0) (effects (font (size 1.27 1.27))))(property "Value" "47k" (at 335.28 211.35999999999999 0) (effects (font (size 1.016 1.016))))(property "Footprint" "DisplayAdapter:R_0402_1005Metric" (at 335.28 215.89999999999998 0) (effects (font (size 1.27 1.27)) (hide yes)))(property "Manufacturer" "Yageo" (at 335.28 215.89999999999998 0) (effects (font (size 1.27 1.27)) (hide yes)))(property "MPN" "RC0402FR-0747KL" (at 335.28 215.89999999999998 0) (effects (font (size 1.27 1.27)) (hide yes)))(property "Assembly" "SMT" (at 335.28 215.89999999999998 0) (effects (font (size 1.27 1.27)) (hide yes))))
(wire (pts (xy 327.65999999999997 215.89999999999998) (xy 322.58 215.89999999999998)) (stroke (width 0) (type default)))
(global_label "MCU_STANDBY" (shape bidirectional) (at 322.58 215.89999999999998 0) (effects (font (size 1.016 1.016)) (justify right)) (property "Intersheetrefs" "${INTERSHEET_REFS}" (at 322.58 215.89999999999998 0) (effects (font (size 1 1)) (hide yes))))
(wire (pts (xy 342.9 215.89999999999998) (xy 347.97999999999996 215.89999999999998)) (stroke (width 0) (type default)))
(global_label "GND" (shape bidirectional) (at 347.97999999999996 215.89999999999998 180) (effects (font (size 1.016 1.016)) (justify left)) (property "Intersheetrefs" "${INTERSHEET_REFS}" (at 347.97999999999996 215.89999999999998 0) (effects (font (size 1 1)) (hide yes))))
(symbol (lib_id "DisplayAdapter:R33") (at 45.72 236.22 0) (unit 1) (in_bom yes) (on_board yes) (dnp no)(property "Reference" "R31" (at 45.72 229.68 0) (effects (font (size 1.27 1.27))))(property "Value" "33R" (at 45.72 231.68 0) (effects (font (size 1.016 1.016))))(property "Footprint" "DisplayAdapter:R_0402_1005Metric" (at 45.72 236.22 0) (effects (font (size 1.27 1.27)) (hide yes)))(property "Manufacturer" "Yageo" (at 45.72 236.22 0) (effects (font (size 1.27 1.27)) (hide yes)))(property "MPN" "RC0402FR-0733RL" (at 45.72 236.22 0) (effects (font (size 1.27 1.27)) (hide yes)))(property "Assembly" "SMT" (at 45.72 236.22 0) (effects (font (size 1.27 1.27)) (hide yes))))
(wire (pts (xy 38.1 236.22) (xy 33.02 236.22)) (stroke (width 0) (type default)))
(global_label "BUF_TFT_RESET_N" (shape bidirectional) (at 33.02 236.22 0) (effects (font (size 1.016 1.016)) (justify right)) (property "Intersheetrefs" "${INTERSHEET_REFS}" (at 33.02 236.22 0) (effects (font (size 1 1)) (hide yes))))
(wire (pts (xy 53.339999999999996 236.22) (xy 58.419999999999995 236.22)) (stroke (width 0) (type default)))
(global_label "LCD_TFT_RESET_N" (shape bidirectional) (at 58.419999999999995 236.22 180) (effects (font (size 1.016 1.016)) (justify left)) (property "Intersheetrefs" "${INTERSHEET_REFS}" (at 58.419999999999995 236.22 0) (effects (font (size 1 1)) (hide yes))))
(symbol (lib_id "DisplayAdapter:R47K") (at 142.24 236.22 0) (unit 1) (in_bom yes) (on_board yes) (dnp no)(property "Reference" "R63" (at 142.24 229.68 0) (effects (font (size 1.27 1.27))))(property "Value" "47k" (at 142.24 231.68 0) (effects (font (size 1.016 1.016))))(property "Footprint" "DisplayAdapter:R_0402_1005Metric" (at 142.24 236.22 0) (effects (font (size 1.27 1.27)) (hide yes)))(property "Manufacturer" "Yageo" (at 142.24 236.22 0) (effects (font (size 1.27 1.27)) (hide yes)))(property "MPN" "RC0402FR-0747KL" (at 142.24 236.22 0) (effects (font (size 1.27 1.27)) (hide yes)))(property "Assembly" "SMT" (at 142.24 236.22 0) (effects (font (size 1.27 1.27)) (hide yes))))
(wire (pts (xy 134.62 236.22) (xy 129.54 236.22)) (stroke (width 0) (type default)))
(global_label "MCU_TFT_RESET_N" (shape bidirectional) (at 129.54 236.22 0) (effects (font (size 1.016 1.016)) (justify right)) (property "Intersheetrefs" "${INTERSHEET_REFS}" (at 129.54 236.22 0) (effects (font (size 1 1)) (hide yes))))
(wire (pts (xy 149.86 236.22) (xy 154.94000000000003 236.22)) (stroke (width 0) (type default)))
(global_label "GND" (shape bidirectional) (at 154.94000000000003 236.22 180) (effects (font (size 1.016 1.016)) (justify left)) (property "Intersheetrefs" "${INTERSHEET_REFS}" (at 154.94000000000003 236.22 0) (effects (font (size 1 1)) (hide yes))))
(symbol (lib_id "DisplayAdapter:R33") (at 238.76 236.22 0) (unit 1) (in_bom yes) (on_board yes) (dnp no)(property "Reference" "R32" (at 238.76 229.68 0) (effects (font (size 1.27 1.27))))(property "Value" "33R" (at 238.76 231.68 0) (effects (font (size 1.016 1.016))))(property "Footprint" "DisplayAdapter:R_0402_1005Metric" (at 238.76 236.22 0) (effects (font (size 1.27 1.27)) (hide yes)))(property "Manufacturer" "Yageo" (at 238.76 236.22 0) (effects (font (size 1.27 1.27)) (hide yes)))(property "MPN" "RC0402FR-0733RL" (at 238.76 236.22 0) (effects (font (size 1.27 1.27)) (hide yes)))(property "Assembly" "SMT" (at 238.76 236.22 0) (effects (font (size 1.27 1.27)) (hide yes))))
(wire (pts (xy 231.14 236.22) (xy 226.05999999999997 236.22)) (stroke (width 0) (type default)))
(global_label "BUF_TOUCH_RESET_N" (shape bidirectional) (at 226.05999999999997 236.22 0) (effects (font (size 1.016 1.016)) (justify right)) (property "Intersheetrefs" "${INTERSHEET_REFS}" (at 226.05999999999997 236.22 0) (effects (font (size 1 1)) (hide yes))))
(wire (pts (xy 246.38 236.22) (xy 251.46 236.22)) (stroke (width 0) (type default)))
(global_label "LCD_TOUCH_RESET_N" (shape bidirectional) (at 251.46 236.22 180) (effects (font (size 1.016 1.016)) (justify left)) (property "Intersheetrefs" "${INTERSHEET_REFS}" (at 251.46 236.22 0) (effects (font (size 1 1)) (hide yes))))
(symbol (lib_id "DisplayAdapter:R47K") (at 335.28 236.22 0) (unit 1) (in_bom yes) (on_board yes) (dnp no)(property "Reference" "R64" (at 335.28 229.68 0) (effects (font (size 1.27 1.27))))(property "Value" "47k" (at 335.28 231.68 0) (effects (font (size 1.016 1.016))))(property "Footprint" "DisplayAdapter:R_0402_1005Metric" (at 335.28 236.22 0) (effects (font (size 1.27 1.27)) (hide yes)))(property "Manufacturer" "Yageo" (at 335.28 236.22 0) (effects (font (size 1.27 1.27)) (hide yes)))(property "MPN" "RC0402FR-0747KL" (at 335.28 236.22 0) (effects (font (size 1.27 1.27)) (hide yes)))(property "Assembly" "SMT" (at 335.28 236.22 0) (effects (font (size 1.27 1.27)) (hide yes))))
(wire (pts (xy 327.65999999999997 236.22) (xy 322.58 236.22)) (stroke (width 0) (type default)))
(global_label "MCU_TOUCH_RESET_N" (shape bidirectional) (at 322.58 236.22 0) (effects (font (size 1.016 1.016)) (justify right)) (property "Intersheetrefs" "${INTERSHEET_REFS}" (at 322.58 236.22 0) (effects (font (size 1 1)) (hide yes))))
(wire (pts (xy 342.9 236.22) (xy 347.97999999999996 236.22)) (stroke (width 0) (type default)))
(global_label "GND" (shape bidirectional) (at 347.97999999999996 236.22 180) (effects (font (size 1.016 1.016)) (justify left)) (property "Intersheetrefs" "${INTERSHEET_REFS}" (at 347.97999999999996 236.22 0) (effects (font (size 1 1)) (hide yes))))
(symbol (lib_id "DisplayAdapter:C100N") (at 45.72 256.53999999999996 0) (unit 1) (in_bom yes) (on_board yes) (dnp no)(property "Reference" "C7" (at 45.72 249.99999999999997 0) (effects (font (size 1.27 1.27))))(property "Value" "100n / 16V X7R" (at 45.72 251.99999999999997 0) (effects (font (size 1.016 1.016))))(property "Footprint" "DisplayAdapter:C_0603_1608Metric" (at 45.72 256.53999999999996 0) (effects (font (size 1.27 1.27)) (hide yes)))(property "Manufacturer" "Murata" (at 45.72 256.53999999999996 0) (effects (font (size 1.27 1.27)) (hide yes)))(property "MPN" "GRM188R71C104KA01D" (at 45.72 256.53999999999996 0) (effects (font (size 1.27 1.27)) (hide yes)))(property "Assembly" "SMT" (at 45.72 256.53999999999996 0) (effects (font (size 1.27 1.27)) (hide yes))))
(wire (pts (xy 38.1 256.53999999999996) (xy 33.02 256.53999999999996)) (stroke (width 0) (type default)))
(global_label "+3V3_GIGA" (shape bidirectional) (at 33.02 256.53999999999996 0) (effects (font (size 1.016 1.016)) (justify right)) (property "Intersheetrefs" "${INTERSHEET_REFS}" (at 33.02 256.53999999999996 0) (effects (font (size 1 1)) (hide yes))))
(wire (pts (xy 53.339999999999996 256.53999999999996) (xy 58.419999999999995 256.53999999999996)) (stroke (width 0) (type default)))
(global_label "GND" (shape bidirectional) (at 58.419999999999995 256.53999999999996 180) (effects (font (size 1.016 1.016)) (justify left)) (property "Intersheetrefs" "${INTERSHEET_REFS}" (at 58.419999999999995 256.53999999999996 0) (effects (font (size 1 1)) (hide yes))))
(symbol (lib_id "DisplayAdapter:C100N") (at 142.24 256.53999999999996 0) (unit 1) (in_bom yes) (on_board yes) (dnp no)(property "Reference" "C8" (at 142.24 249.99999999999997 0) (effects (font (size 1.27 1.27))))(property "Value" "100n / 16V X7R" (at 142.24 251.99999999999997 0) (effects (font (size 1.016 1.016))))(property "Footprint" "DisplayAdapter:C_0603_1608Metric" (at 142.24 256.53999999999996 0) (effects (font (size 1.27 1.27)) (hide yes)))(property "Manufacturer" "Murata" (at 142.24 256.53999999999996 0) (effects (font (size 1.27 1.27)) (hide yes)))(property "MPN" "GRM188R71C104KA01D" (at 142.24 256.53999999999996 0) (effects (font (size 1.27 1.27)) (hide yes)))(property "Assembly" "SMT" (at 142.24 256.53999999999996 0) (effects (font (size 1.27 1.27)) (hide yes))))
(wire (pts (xy 134.62 256.53999999999996) (xy 129.54 256.53999999999996)) (stroke (width 0) (type default)))
(global_label "+3V3_PANEL" (shape bidirectional) (at 129.54 256.53999999999996 0) (effects (font (size 1.016 1.016)) (justify right)) (property "Intersheetrefs" "${INTERSHEET_REFS}" (at 129.54 256.53999999999996 0) (effects (font (size 1 1)) (hide yes))))
(wire (pts (xy 149.86 256.53999999999996) (xy 154.94000000000003 256.53999999999996)) (stroke (width 0) (type default)))
(global_label "GND" (shape bidirectional) (at 154.94000000000003 256.53999999999996 180) (effects (font (size 1.016 1.016)) (justify left)) (property "Intersheetrefs" "${INTERSHEET_REFS}" (at 154.94000000000003 256.53999999999996 0) (effects (font (size 1 1)) (hide yes))))
(text "PCLK, DE, HSYNC, VSYNC, PWM, STANDBY and active-low resets. PCLK buffered by the same family as RGB." (at 20.32 22.86 0) (effects (font (size 1.27 1.27)) (justify left))))
